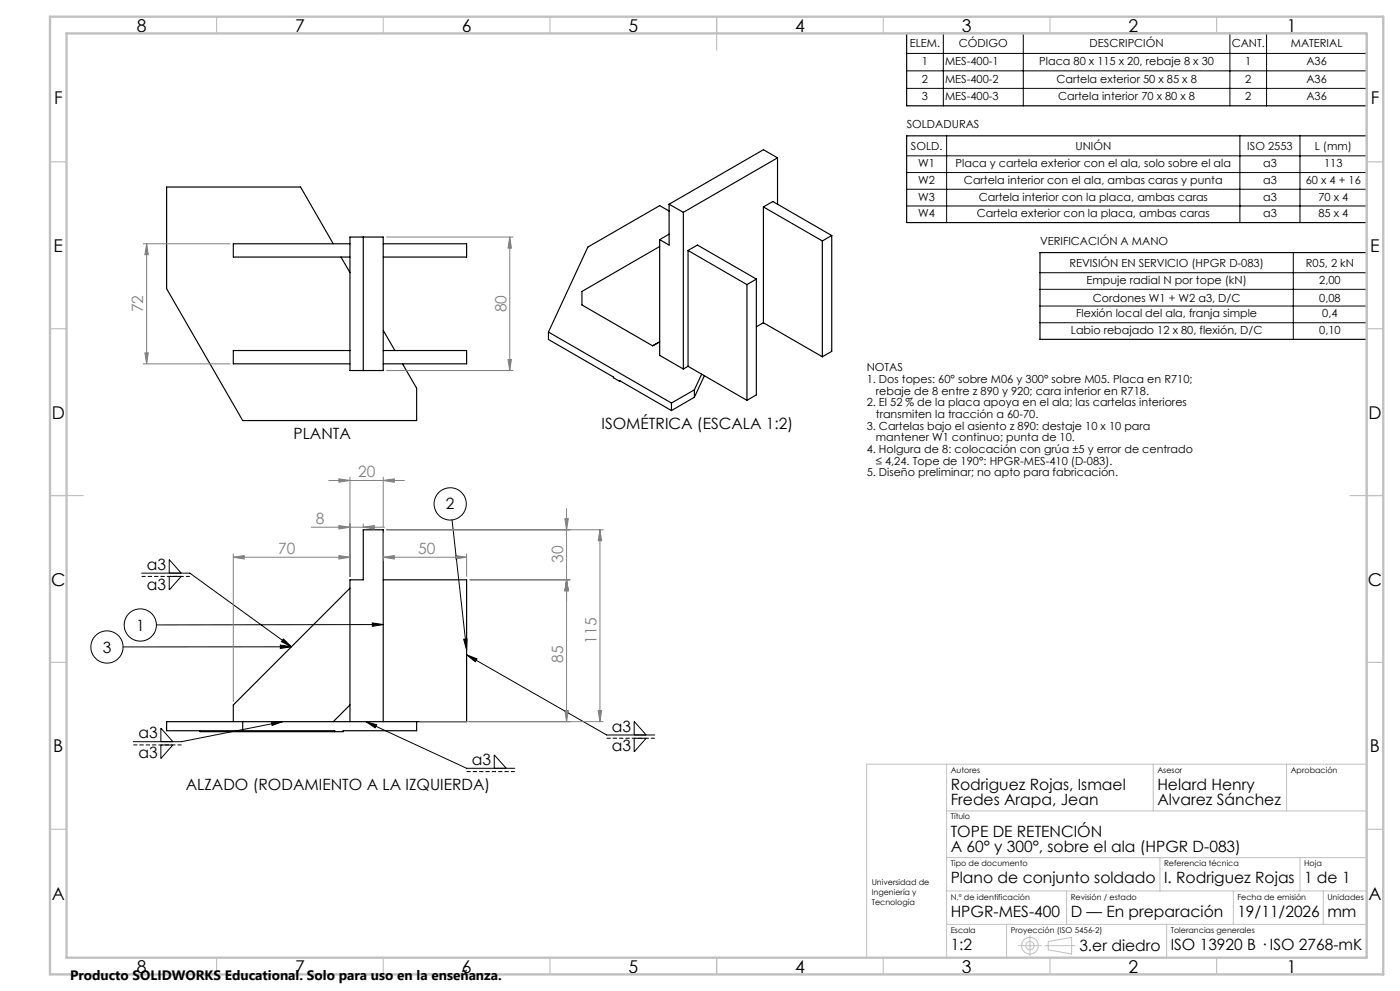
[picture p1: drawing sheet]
<svg xmlns="http://www.w3.org/2000/svg" width="420mm" height="297mm" viewBox="0 0 420 297" stroke-linecap="round" stroke-linejoin="round" font-family="sans-serif">
<g fill="none" stroke="#000" stroke-width=".35">
<path d="M272 10h138v21.7h-138zM233.3 47.3l-28.3 16.3M233.3 47.3v13.9M233.3 47.3l-4.3-2.4-28.3 16.3M272 40.7h138v26h-138zM100 73.1l-9.8-17h-40.2v30.4l22.8 39.5h52.2v-9.7l-4.2-7.3M102.3 77l2.7 4.7M105 73.1h-35v3.9h35M105 71h10v40.1h-10zM109 71v40.1M115 73.1h25v3.9h-25M197.9 73.9l-23.3 13.4v4.1l21.2 12.2 2.1-1.2"/>
<path d="M197.9 71.8v34.7l7.1 4.1M200.7 63.2l-2.8-1.6-21.5 12.4-11.9 25.5M200.7 61.2l4.3 2.4M200.7 61.2v12.2l-2.8-1.6M200.7 70.2l-2.8 1.6M205 63.6v47M206.4 75.1l17.7 10.2M206.4 75.1l2.8-1.7 17.7 10.2M206.4 75.1v34.7M229 62v34.7M229 62l17.7 10.2M229 62l2.8-1.6 17.7 10.2"/>
<path d="M246.7 72.2v34.7M249.5 70.6l-2.8 1.6M249.5 70.6v34.7l-2.8 1.6M312 75.7h98v26h-98zM115 99l3.5 6.1M164.5 99.5l36.9 21.3M164.5 99.5v2.2l19.6 11.3v.2l1.7 1.1M224.1 85.3v34.7M226.9 83.6l-2.8 1.7M226.9 83.6v34.8l-2.8 1.6M229 96.7l17.7 10.2M229 96.7l-2.1 1.2"/>
<path d="M105 105.1h-35v3.9h35M115 105.1h25v3.9h-25M185.8 114.3v-.3l15.6 9M185.9 114.1l-.1 .2M206.4 109.8l17.7 10.2M206.4 109.8l-1.4 .8M208.3 116.8l-6.9 4M208.3 116.8v2.3M208.3 119.1l-6.9 3.9M210.5 112.1l-2.2 4.7M211.3 112.6l-3 6.5M201.4 120.8v2.2"/>
<path d="M105 176.3l-35 35v5M115 173.8h25v42.5h-90v2.7h50.4v.3M72.8 216.3v2.7M105 211.3l-5 5M105 216.3v-42.5h4v-15h6v57.5M125 216.3v2.7h-22.1v.3h-42.9v-.3"/>
</g>
<g fill="none" stroke="#000" stroke-width=".3">
<path d="M272 16h138M283 10v21.7M307 10v21.7M369 10v21.7M380 10v21.7M272 21.2h138M272 26.5h138M272 46.7h138M272 51.7h138M272 56.7h138M284 40.7v26M372 40.7v26"/>
<path d="M390 40.7v26M272 61.7h138M388 75.7v26M312 81.7h98M312 86.7h98M312 91.7h98M312 96.7h98M135.6 155.8l4.4 39M42.5 171.8h14.4l30.5 22M50.8 171.8v-4.1l3.6 4.1M50.8 172.8h3.6l-3.6 4zM84.1 193.3l3.3 .5-3.3 .5z"/>
<path d="M85 191.5l2.4 2.3-2.9-1.5zM87.4 193.8l-50.5 .1M111.7 186.7l3.3 .5-3.3 .5zM115 187.2l-68.1 .1M139.1 191.6l1-.1-.1 3.3zM140 196.2l3.1 1.2-.5 .9zM140 196.2l42 24.1h14.4M81.4 216.4l3.4-.1-3.2 1.1zM84.8 216.3l-30.4 6h-14.4M109.8 216.3l3.2 .9-.5 .9zM109.8 216.3l30.2 14h14.4M48.3 222.3v-4.1l3.6 4.1"/>
<path d="M48.3 223.3h3.6l-3.6 4zM148.3 230.3v-4.1l3.6 4.1M190.3 220.3v-4.1l3.6 4.1M190.3 221.3h3.6l-3.6 4z"/>
<circle cx="135.1" cy="151" r="4.8"/>
<circle cx="32.1" cy="193.9" r="4.8"/>
<circle cx="42.1" cy="187.3" r="4.8"/>
</g>
<g fill="none" stroke="#808080" stroke-width=".3">
<path d="M43 73.1h26M44 73.1l.5 3.2h-1zM44 73.1v35.9M116 71h37.9M152.9 71l.5 3.4h-1zM152.9 71v40.1M43 109h26M43.5 105.8h1l-.5 3.2zM116 111.1h37.9M152.4 107.7h1l-.5 3.4zM93.4 158h21.9M98.6 144h22.7"/>
<path d="M101.7 143.5l3.3 .5-3.3 .5zM101.7 157.5l3.3 .5-3.3 .5zM105 143v29.8M109 158l3.3-.5v1zM109 157v.8M115 144l3.3-.5v1zM115 143v14.8M115 159.8v8.2M116 158.8h65M169.5 155.5h1l-.5 3.3zM170 152.4v63.9M180 158.8l.5 3.3h-1z"/>
<path d="M180 158.8v57.5M70 167l3.3-.5v1zM70 167h35M70 166v44.3M101.7 166.5l3.3 .5-3.3 .5zM115 167l3.3-.5v1zM115 167h25M136.7 166.5l3.3 .5-3.3 .5zM140 166v6.8M141 173.8h30M170 173.8l.5 3.3h-1zM126 216.3h55"/>
<path d="M169.5 213h1l-.5 3.3zM179.5 213h1l-.5 3.3z"/>
</g>
<g fill="none" stroke="#c0c0c0" stroke-width=".3">
<path d="M284 229v58M346 229v14M386 229v14M410 229h-150v58M284 243h126M284 257h126M348 257v10M390 257v10M284 267h126M284 277h126M302 277v10M320 267v10"/>
<path d="M350 277v10M370 267v10M397 267v10M305.5 283.4h7M309 280.4v6M313.5 283.4h9M314.5 282.2l7-1.3v5l-7-1.2z"/>
<circle cx="309" cy="283.4" r="2.49"/>
<circle cx="309" cy="283.4" r="1.25"/>
</g>
<path d="M57 172.8h-14.5M54.5 223.3h-14.5M154.5 231.3h-14.5M196.5 221.3h-14.5" fill="none" stroke="#000" stroke-width=".3" stroke-dasharray="1.3 .6" stroke-dashoffset=".1" stroke-linecap="butt"/>
<g fill="none" stroke="#c0c0c0" stroke-width=".35">
<path d="M65 5v5M115 5v5M165 5v5M215 5v10M265 5v5M315 5v5M365 5v5M15 48.5h5M410 48.5h5M15 98.5h5M410 98.5h5M15 148.5h10"/>
<path d="M405 148.5h10M15 198.5h5M410 198.5h5M15 248.5h5M410 248.5h5M65 287v5M115 287v5M165 287v5M215 287v5M265 287v5M315 287v5M365 287v5"/>
</g>
<path d="M15 5h400v287h-400zM20 10h390v277h-390z" fill="none" stroke="#c0c0c0" stroke-width=".7"/>
<path d="M111.7 186.7l3.3 .5-3.3 .5zM139.1 191.6l1-.1-.1 3.3zM84.1 193.3l3.3 .5-3.3 .5zM109.8 216.3l3.2 .9-.5 .9zM81.4 216.4l3.4-.1-3.2 1.1zM85 191.5l2.4 2.3-2.9-1.5zM140 196.2l3.1 1.2-.5 .9z" fill="#000"/>
<g fill="#808080">
<path d="M101.7 143.5l3.3 .5-3.3 .5zM115 144l3.3-.5v1zM101.7 157.5l3.3 .5-3.3 .5zM109 158l3.3-.5v1zM115 167l3.3-.5v1zM136.7 166.5l3.3 .5-3.3 .5zM70 167l3.3-.5v1zM101.7 166.5l3.3 .5-3.3 .5z"/>
<path d="M179.5 213h1l-.5 3.3zM180 158.8l.5 3.3h-1zM170 173.8l.5 3.3h-1zM169.5 155.5h1l-.5 3.3zM169.5 213h1l-.5 3.3zM170 173.8l.5 3.3h-1zM152.4 107.7h1l-.5 3.4zM152.9 71l.5 3.4h-1zM43.5 105.8h1l-.5 3.2zM44 73.1l.5 3.2h-1z"/>
</g>
<g font-size="5.3">
<text x="41" y="9.5">8</text>
<text x="88.5" y="9.5">7</text>
<text x="138.5" y="9.5">6</text>
<text x="188.5" y="9.5">5</text>
<text x="238.5" y="9.5">4</text>
<text x="288.5" y="9.5">3</text>
<text x="338.5" y="9.5">2</text>
<text x="386" y="9.5">1</text>
<text x="16.2" y="31.3">F</text>
<text x="411.2" y="31.3">F</text>
<text x="16.1" y="75.5">E</text>
<text x="411.1" y="75.5">E</text>
<text x="15.5" y="125.5">D</text>
<text x="410.5" y="125.5">D</text>
<text x="15.4" y="175.5">C</text>
<text x="410.4" y="175.5">C</text>
<text x="16" y="225.5">B</text>
<text x="411" y="225.5">B</text>
<text x="15.5" y="269.8">A</text>
<text x="410.5" y="269.8">A</text>
<text x="41" y="291.5">8</text>
<text x="88.5" y="291.5">7</text>
<text x="138.5" y="291.5">6</text>
<text x="188.5" y="291.5">5</text>
<text x="238.5" y="291.5">4</text>
<text x="288.5" y="291.5">3</text>
<text x="338.5" y="291.5">2</text>
<text x="386" y="291.5">1</text>
</g>
<g font-size="4.7" fill="#808080">
<text x="43" y="93.6" transform="rotate(-90 43 93.6)">72</text>
<text x="151.9" y="93.6" transform="rotate(-90 151.9 93.6)">80</text>
<text x="107.4" y="143">20</text>
<text x="94.7" y="157">8</text>
<text x="83.4" y="166">70</text>
<text x="125.4" y="166">50</text>
<text x="169" y="168.6" transform="rotate(-90 169 168.6)">30</text>
<text x="179" y="192.9" transform="rotate(-90 179 192.9)">115</text>
<text x="169" y="198.6" transform="rotate(-90 169 198.6)">85</text>
</g>
<g font-size="4.7">
<text x="88.1" y="131.5">PLANTA</text>
<text x="180.5" y="128.5">ISOMÉTRICA (ESCALA 1:2)</text>
<text x="133.8" y="152.7">2</text>
<text x="44.1" y="170.7">a3</text>
<text x="44.1" y="176.7">a3</text>
<text x="40.8" y="189">1</text>
<text x="30.8" y="195.6">3</text>
<text x="41.6" y="221.2">a3</text>
<text x="183.6" y="219.2">a3</text>
<text x="41.6" y="227.2">a3</text>
<text x="183.6" y="225.2">a3</text>
<text x="141.6" y="229.2">a3</text>
<text x="55.7" y="236.7">ALZADO (RODAMIENTO A LA IZQUIERDA)</text>
<text x="285.2" y="236.7">Rodriguez Rojas, Ismael</text>
<text x="347.2" y="236.7">Helard Henry</text>
<text x="285.2" y="241.3">Fredes Arapa, Jean</text>
<text x="347.2" y="241.3">Alvarez Sánchez</text>
<text x="285.2" y="250.7">TOPE DE RETENCIÓN</text>
<text x="285.2" y="255.3">A 60° y 300°, sobre el ala (HPGR D-083)</text>
<text x="285.2" y="264.7">Plano de conjunto soldado</text>
<text x="349.2" y="264.7">I. Rodriguez Rojas</text>
<text x="391.2" y="264.7">1 de 1</text>
<text x="285.2" y="274.7">HPGR-MES-400</text>
<text x="321.2" y="274.7">D — En preparación</text>
<text x="371.2" y="274.7">19/11/2026</text>
<text x="398.2" y="274.9">mm</text>
<text x="285.2" y="284.7">1:2</text>
<text x="323.8" y="284.9">3.er diedro</text>
<text x="351.2" y="284.7">ISO 13920 B · ISO 2768-mK</text>
</g>
<text font-size="4.1" x="21" y="293.7">Producto SOLIDWORKS Educational. Solo para uso en la enseñanza.</text>
<g font-size="3.3">
<text x="272.9" y="14.2">ELEM.</text>
<text x="287.7" y="14.2">CÓDIGO</text>
<text x="326.9" y="14.2">DESCRIPCIÓN</text>
<text x="369.5" y="14.2">CANT.</text>
<text x="387.2" y="14.2">MATERIAL</text>
<text x="276.6" y="19.5">1</text>
<text x="283.5" y="19.5">MES-400-1</text>
<text x="311.8" y="19.5">Placa 80 x 115 x 20, rebaje 8 x 30</text>
<text x="373.6" y="19.5">1</text>
<text x="391.9" y="19.5">A36</text>
<text x="276.6" y="24.7">2</text>
<text x="276.6" y="30">3</text>
<text x="283.5" y="24.7">MES-400-2</text>
<text x="283.5" y="30">MES-400-3</text>
<text x="316.9" y="24.7">Cartela exterior 50 x 85 x 8</text>
<text x="317.5" y="30">Cartela interior 70 x 80 x 8</text>
<text x="373.6" y="24.7">2</text>
<text x="373.6" y="30">2</text>
<text x="391.9" y="24.7">A36</text>
<text x="391.9" y="30">A36</text>
<text x="272" y="38.5">SOLDADURAS</text>
<text x="273.3" y="44.9">SOLD.</text>
<text x="322.6" y="44.9">UNIÓN</text>
<text x="374.2" y="44.9">ISO 2553</text>
<text x="394.4" y="44.9">L (mm)</text>
<text x="275.5" y="50.1">W1</text>
<text x="286.7" y="50.1">Placa y cartela exterior con el ala, solo sobre el ala</text>
<text x="378.9" y="50.1">a3</text>
<text x="397.2" y="50.1">113</text>
<text x="275.5" y="55.1">W2</text>
<text x="289.2" y="55.1">Cartela interior con el ala, ambas caras y punta</text>
<text x="378.9" y="55.1">a3</text>
<text x="391.7" y="55.1">60 x 4 + 16</text>
<text x="275.5" y="60.1">W3</text>
<text x="275.5" y="65.1">W4</text>
<text x="293.1" y="65.1">Cartela exterior con la placa, ambas caras</text>
<text x="293.6" y="60.1">Cartela interior con la placa, ambas caras</text>
<text x="378.9" y="60.1">a3</text>
<text x="378.9" y="65.1">a3</text>
<text x="395.5" y="60.1">70 x 4</text>
<text x="395.5" y="65.1">85 x 4</text>
<text x="312" y="73.5">VERIFICACIÓN A MANO</text>
<text x="320.8" y="79.9">REVISIÓN EN SERVICIO (HPGR D-083)</text>
<text x="391.8" y="79.9">R05, 2 kN</text>
<text x="325.9" y="85.1">Empuje radial N por tope (kN)</text>
<text x="395.8" y="85.1">2,00</text>
<text x="322.9" y="95.1">Flexión local del ala, franja simple</text>
<text x="327.9" y="90.4">Cordones W1 + W2 a3, D/C</text>
<text x="395.8" y="90.4">0,08</text>
<text x="396.7" y="95.1">0,4</text>
<text x="321.3" y="100.1">Labio rebajado 12 x 80, flexión, D/C</text>
<text x="395.8" y="100.1">0,10</text>
<text x="260" y="111.3">NOTAS</text>
<text x="260" y="114.8">1. Dos topes: 60° sobre M06 y 300° sobre M05. Placa en R710;</text>
<text x="262.8" y="118.3">rebaje de 8 entre z 890 y 920; cara interior en R718.</text>
<text x="260" y="121.8">2. El 52 % de la placa apoya en el ala; las cartelas interiores</text>
<text x="262.8" y="125.3">transmiten la tracción a 60-70.</text>
<text x="260" y="128.8">3. Cartelas bajo el asiento z 890: destaje 10 x 10 para</text>
<text x="260" y="135.8">4. Holgura de 8: colocación con grúa ±5 y error de centrado</text>
<text x="262.8" y="132.3">mantener W1 continuo; punta de 10.</text>
<text x="260" y="142.8">5. Diseño preliminar; no apto para fabricación.</text>
<text x="262.8" y="139.3">≤ 4,24. Tope de 190°: HPGR-MES-410 (D-083).</text>
</g>
<g font-size="2.4">
<text x="285.2" y="231.6">Autores</text>
<text x="347.2" y="231.6">Asesor</text>
<text x="387.2" y="231.6">Aprobación</text>
<text x="285.2" y="245.6">Título</text>
<text x="285.2" y="259.6">Tipo de documento</text>
<text x="349.2" y="259.6">Referencia técnica</text>
<text x="391.2" y="259.6">Hoja</text>
<text x="261.5" y="265.3">Universidad de</text>
<text x="261.5" y="268.3">Ingeniería y</text>
<text x="285.2" y="269.6">N.º de identificación</text>
<text x="321.2" y="269.6">Revisión / estado</text>
<text x="371.2" y="269.6">Fecha de emisión</text>
<text x="398.2" y="269.6">Unidades</text>
<text x="261.5" y="271.3">Tecnología</text>
<text x="285.2" y="279.6">Escala</text>
<text x="303.2" y="279.6">Proyección (ISO 5456-2)</text>
<text x="351.2" y="279.6">Tolerancias generales</text>
</g>
</svg>
